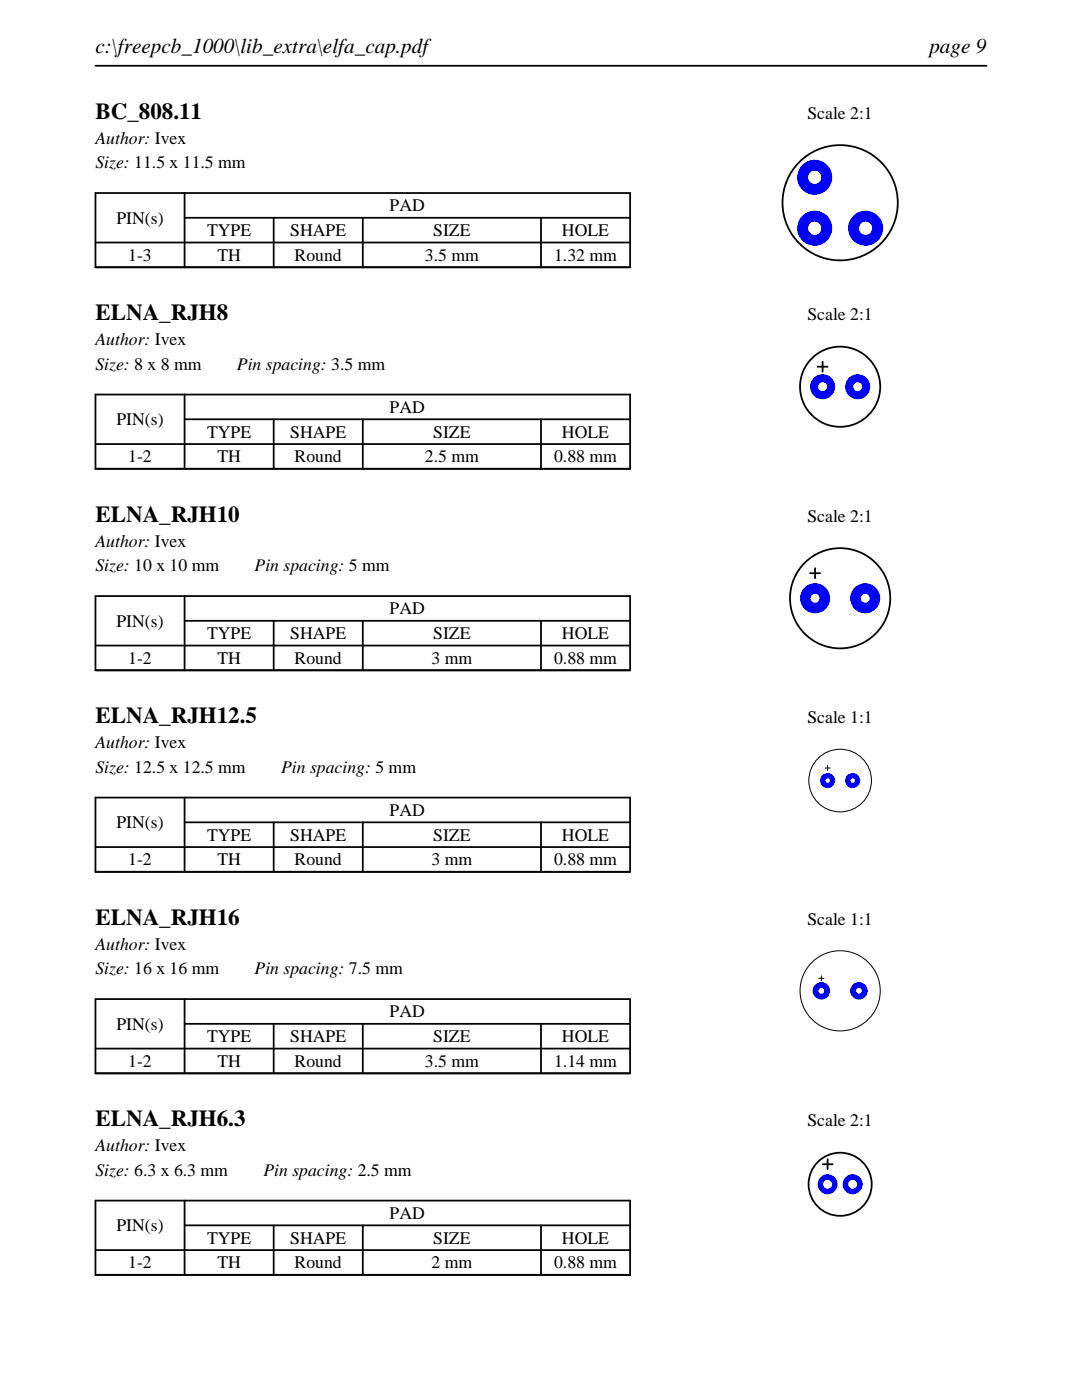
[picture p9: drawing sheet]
<svg xmlns="http://www.w3.org/2000/svg" width="216mm" height="279mm" viewBox="0 0 216 279" stroke-linecap="round" stroke-linejoin="round" font-family="sans-serif">
<path d="M19 13.1h177.8M19 38.5h106.7v14.8h-106.7zM36.8 38.5v14.8M19 48.4h106.7M36.8 43.5h88.9M54.6 43.5v9.8M72.4 43.5v9.8M107.9 43.5v9.8" fill="none" stroke="#000" stroke-width=".35"/>
<circle cx="167.6" cy="40.5" r="11.5" fill="none" stroke="#000" stroke-width=".36"/>
<g fill="#00f">
<path d="M159.1 35.4a3.5 3.5 0 0 0 7 0 3.5 3.5 0 0 0-7 0zM161.2 35.4a1.35 1.35 0 0 1 2.7 0 1.35 1.35 0 0 1-2.7 0z"/>
<path d="M159.1 45.5a3.5 3.5 0 0 0 7 0 3.5 3.5 0 0 0-7 0zM161.2 45.5a1.35 1.35 0 0 1 2.7 0 1.35 1.35 0 0 1-2.7 0z"/>
<path d="M169.2 45.5a3.5 3.5 0 0 0 7 0 3.5 3.5 0 0 0-7 0zM171.4 45.5a1.32 1.32 0 0 1 2.6 0 1.32 1.32 0 0 1-2.6 0z"/>
</g>
<path d="M19 78.7h106.7v14.9h-106.7zM36.8 78.7v14.9M19 88.6h106.7M36.8 83.7h88.9M54.6 83.7v9.9M72.4 83.7v9.9M107.9 83.7v9.9" fill="none" stroke="#000" stroke-width=".35"/>
<g fill="none" stroke="#000" stroke-width=".36">
<path d="M163.1 73.2h2zM164.1 72.2v2z"/>
<circle cx="167.6" cy="77.2" r="8"/>
</g>
<g fill="#00f">
<path d="M161.6 77.2a2.5 2.5 0 0 0 5 0 2.5 2.5 0 0 0-5 0zM163.3 77.2a.89 .89 0 0 1 1.7 0 .89 .89 0 0 1-1.7 0z"/>
<path d="M168.6 77.2a2.5 2.5 0 0 0 5 0 2.5 2.5 0 0 0-5 0zM170.3 77.2a.89 .89 0 0 1 1.7 0 .89 .89 0 0 1-1.7 0z"/>
</g>
<path d="M19 119h106.7v14.8h-106.7zM36.8 119v14.8M19 128.8h106.7M36.8 123.9h88.9M54.6 123.9v9.9M72.4 123.9v9.9M107.9 123.9v9.9" fill="none" stroke="#000" stroke-width=".35"/>
<g fill="none" stroke="#000" stroke-width=".36">
<path d="M161.6 114.4h2zM162.6 113.4v2z"/>
<circle cx="167.6" cy="119.4" r="10"/>
</g>
<g fill="#00f">
<path d="M159.6 119.4a3 3 0 0 0 6 0 3 3 0 0 0-6 0zM161.8 119.4a.89 .89 0 0 1 1.7 0 .89 .89 0 0 1-1.7 0z"/>
<path d="M169.6 119.4a3 3 0 0 0 6 0 3 3 0 0 0-6 0zM171.8 119.4a.89 .89 0 0 1 1.7 0 .89 .89 0 0 1-1.7 0z"/>
</g>
<path d="M19 159.2h106.7v14.8h-106.7zM36.8 159.2v14.8M19 169.1h106.7M36.8 164.1h88.9M54.6 164.1v9.9M72.4 164.1v9.9M107.9 164.1v9.9" fill="none" stroke="#000" stroke-width=".35"/>
<g fill="none" stroke="#000" stroke-width=".2">
<path d="M164.6 153.3h1zM165.1 152.8v1z"/>
<circle cx="167.6" cy="155.8" r="6.3"/>
</g>
<g fill="#00f">
<path d="M163.6 155.8a1.5 1.5 0 0 0 3 0 1.5 1.5 0 0 0-3 0zM164.7 155.8a.45 .45 0 0 1 .9 0 .45 .45 0 0 1-.9 0z"/>
<path d="M168.6 155.8a1.5 1.5 0 0 0 3 0 1.5 1.5 0 0 0-3 0zM169.7 155.8a.45 .45 0 0 1 .9 0 .45 .45 0 0 1-.9 0z"/>
</g>
<path d="M19 199.4h106.7v14.8h-106.7zM36.8 199.4v14.8M19 209.3h106.7M36.8 204.3h88.9M54.6 204.3v9.9M72.4 204.3v9.9M107.9 204.3v9.9" fill="none" stroke="#000" stroke-width=".35"/>
<g fill="none" stroke="#000" stroke-width=".2">
<path d="M163.4 195.2h1zM163.9 194.7v1z"/>
<circle cx="167.6" cy="197.7" r="8"/>
</g>
<g fill="#00f">
<path d="M162.1 197.7a1.75 1.75 0 0 0 3.5 0 1.75 1.75 0 0 0-3.5 0zM163.3 197.7a.6 .6 0 0 1 1.2 0 .6 .6 0 0 1-1.2 0z"/>
<path d="M169.6 197.7a1.75 1.75 0 0 0 3.5 0 1.75 1.75 0 0 0-3.5 0zM170.8 197.7a.6 .6 0 0 1 1.2 0 .6 .6 0 0 1-1.2 0z"/>
</g>
<path d="M19 239.6h106.7v14.8h-106.7zM36.8 239.6v14.8M19 249.5h106.7M36.8 244.5h88.9M54.6 244.5v9.9M72.4 244.5v9.9M107.9 244.5v9.9" fill="none" stroke="#000" stroke-width=".35"/>
<g fill="none" stroke="#000" stroke-width=".36">
<path d="M164.1 232.3h2zM165.1 231.3v2z"/>
<circle cx="167.6" cy="236.3" r="6.3"/>
</g>
<g fill="#00f">
<path d="M163.1 236.3a2 2 0 0 0 4 0 2 2 0 0 0-4 0zM164.3 236.3a.89 .89 0 0 1 1.7 0 .89 .89 0 0 1-1.7 0z"/>
<path d="M168.1 236.3a2 2 0 0 0 4 0 2 2 0 0 0-4 0zM169.3 236.3a.89 .89 0 0 1 1.7 0 .89 .89 0 0 1-1.7 0z"/>
</g>
<g font-size="4.6">
<text x="19" y="23.7">BC_808.11</text>
<text x="19" y="63.9">ELNA_RJH8</text>
<text x="19" y="104.1">ELNA_RJH10</text>
<text x="19" y="144.4">ELNA_RJH12.5</text>
<text x="19" y="184.6">ELNA_RJH16</text>
<text x="19" y="224.8">ELNA_RJH6.3</text>
</g>
<g font-size="4.2">
<text x="19" y="10.6">c:\freepcb_1000\lib_extra\elfa_cap.pdf</text>
<text x="185.4" y="10.6">page 9</text>
</g>
<g font-size="3.5">
<text x="161.1" y="23.7">Scale 2:1</text>
<text x="19" y="28.6">Author: Ivex</text>
<text x="19" y="33.6">Size: 11.5 x 11.5 mm</text>
<text x="23.2" y="44.6">PIN(s)</text>
<text x="41.3" y="47.1">TYPE</text>
<text x="57.9" y="47.1">SHAPE</text>
<text x="77.8" y="42.2">PAD</text>
<text x="86.4" y="47.1">SIZE</text>
<text x="112.1" y="47.1">HOLE</text>
<text x="25.6" y="52.1">1-3</text>
<text x="43.4" y="52.1">TH</text>
<text x="58.8" y="52.1">Round</text>
<text x="84.8" y="52.1">3.5 mm</text>
<text x="110.6" y="52.1">1.32 mm</text>
<text x="161.1" y="63.9">Scale 2:1</text>
<text x="19" y="68.9">Author: Ivex</text>
<text x="19" y="73.8">Size: 8 x 8 mm</text>
<text x="47.3" y="73.8">Pin spacing: 3.5 mm</text>
<text x="77.8" y="82.4">PAD</text>
<text x="23.2" y="84.8">PIN(s)</text>
<text x="41.3" y="87.3">TYPE</text>
<text x="57.9" y="87.3">SHAPE</text>
<text x="86.4" y="87.3">SIZE</text>
<text x="112.1" y="87.3">HOLE</text>
<text x="25.6" y="92.3">1-2</text>
<text x="43.4" y="92.3">TH</text>
<text x="58.8" y="92.3">Round</text>
<text x="84.8" y="92.3">2.5 mm</text>
<text x="110.6" y="92.3">0.88 mm</text>
<text x="161.1" y="104.1">Scale 2:1</text>
<text x="19" y="109.1">Author: Ivex</text>
<text x="19" y="114">Size: 10 x 10 mm</text>
<text x="50.8" y="114">Pin spacing: 5 mm</text>
<text x="23.2" y="125.1">PIN(s)</text>
<text x="77.8" y="122.6">PAD</text>
<text x="41.3" y="127.6">TYPE</text>
<text x="57.9" y="127.6">SHAPE</text>
<text x="86.4" y="127.6">SIZE</text>
<text x="112.1" y="127.6">HOLE</text>
<text x="25.6" y="132.5">1-2</text>
<text x="43.4" y="132.5">TH</text>
<text x="58.8" y="132.5">Round</text>
<text x="86.1" y="132.5">3 mm</text>
<text x="110.6" y="132.5">0.88 mm</text>
<text x="19" y="149.3">Author: Ivex</text>
<text x="161.1" y="144.4">Scale 1:1</text>
<text x="19" y="154.2">Size: 12.5 x 12.5 mm</text>
<text x="56.1" y="154.2">Pin spacing: 5 mm</text>
<text x="23.2" y="165.3">PIN(s)</text>
<text x="41.3" y="167.8">TYPE</text>
<text x="57.9" y="167.8">SHAPE</text>
<text x="77.8" y="162.8">PAD</text>
<text x="86.4" y="167.8">SIZE</text>
<text x="112.1" y="167.8">HOLE</text>
<text x="25.6" y="172.7">1-2</text>
<text x="43.4" y="172.7">TH</text>
<text x="58.8" y="172.7">Round</text>
<text x="86.1" y="172.7">3 mm</text>
<text x="110.6" y="172.7">0.88 mm</text>
<text x="161.1" y="184.6">Scale 1:1</text>
<text x="19" y="189.5">Author: Ivex</text>
<text x="19" y="194.5">Size: 16 x 16 mm</text>
<text x="50.8" y="194.5">Pin spacing: 7.5 mm</text>
<text x="77.8" y="203.1">PAD</text>
<text x="23.2" y="205.5">PIN(s)</text>
<text x="41.3" y="208">TYPE</text>
<text x="57.9" y="208">SHAPE</text>
<text x="86.4" y="208">SIZE</text>
<text x="112.1" y="208">HOLE</text>
<text x="25.6" y="212.9">1-2</text>
<text x="43.4" y="212.9">TH</text>
<text x="58.8" y="212.9">Round</text>
<text x="84.8" y="212.9">3.5 mm</text>
<text x="110.6" y="212.9">1.14 mm</text>
<text x="161.1" y="224.8">Scale 2:1</text>
<text x="19" y="229.7">Author: Ivex</text>
<text x="19" y="234.7">Size: 6.3 x 6.3 mm</text>
<text x="52.6" y="234.7">Pin spacing: 2.5 mm</text>
<text x="23.2" y="245.7">PIN(s)</text>
<text x="77.8" y="243.3">PAD</text>
<text x="41.3" y="248.2">TYPE</text>
<text x="57.9" y="248.2">SHAPE</text>
<text x="86.4" y="248.2">SIZE</text>
<text x="112.1" y="248.2">HOLE</text>
<text x="25.6" y="253.2">1-2</text>
<text x="43.4" y="253.2">TH</text>
<text x="58.8" y="253.2">Round</text>
<text x="86.1" y="253.2">2 mm</text>
<text x="110.6" y="253.2">0.88 mm</text>
</g>
</svg>
